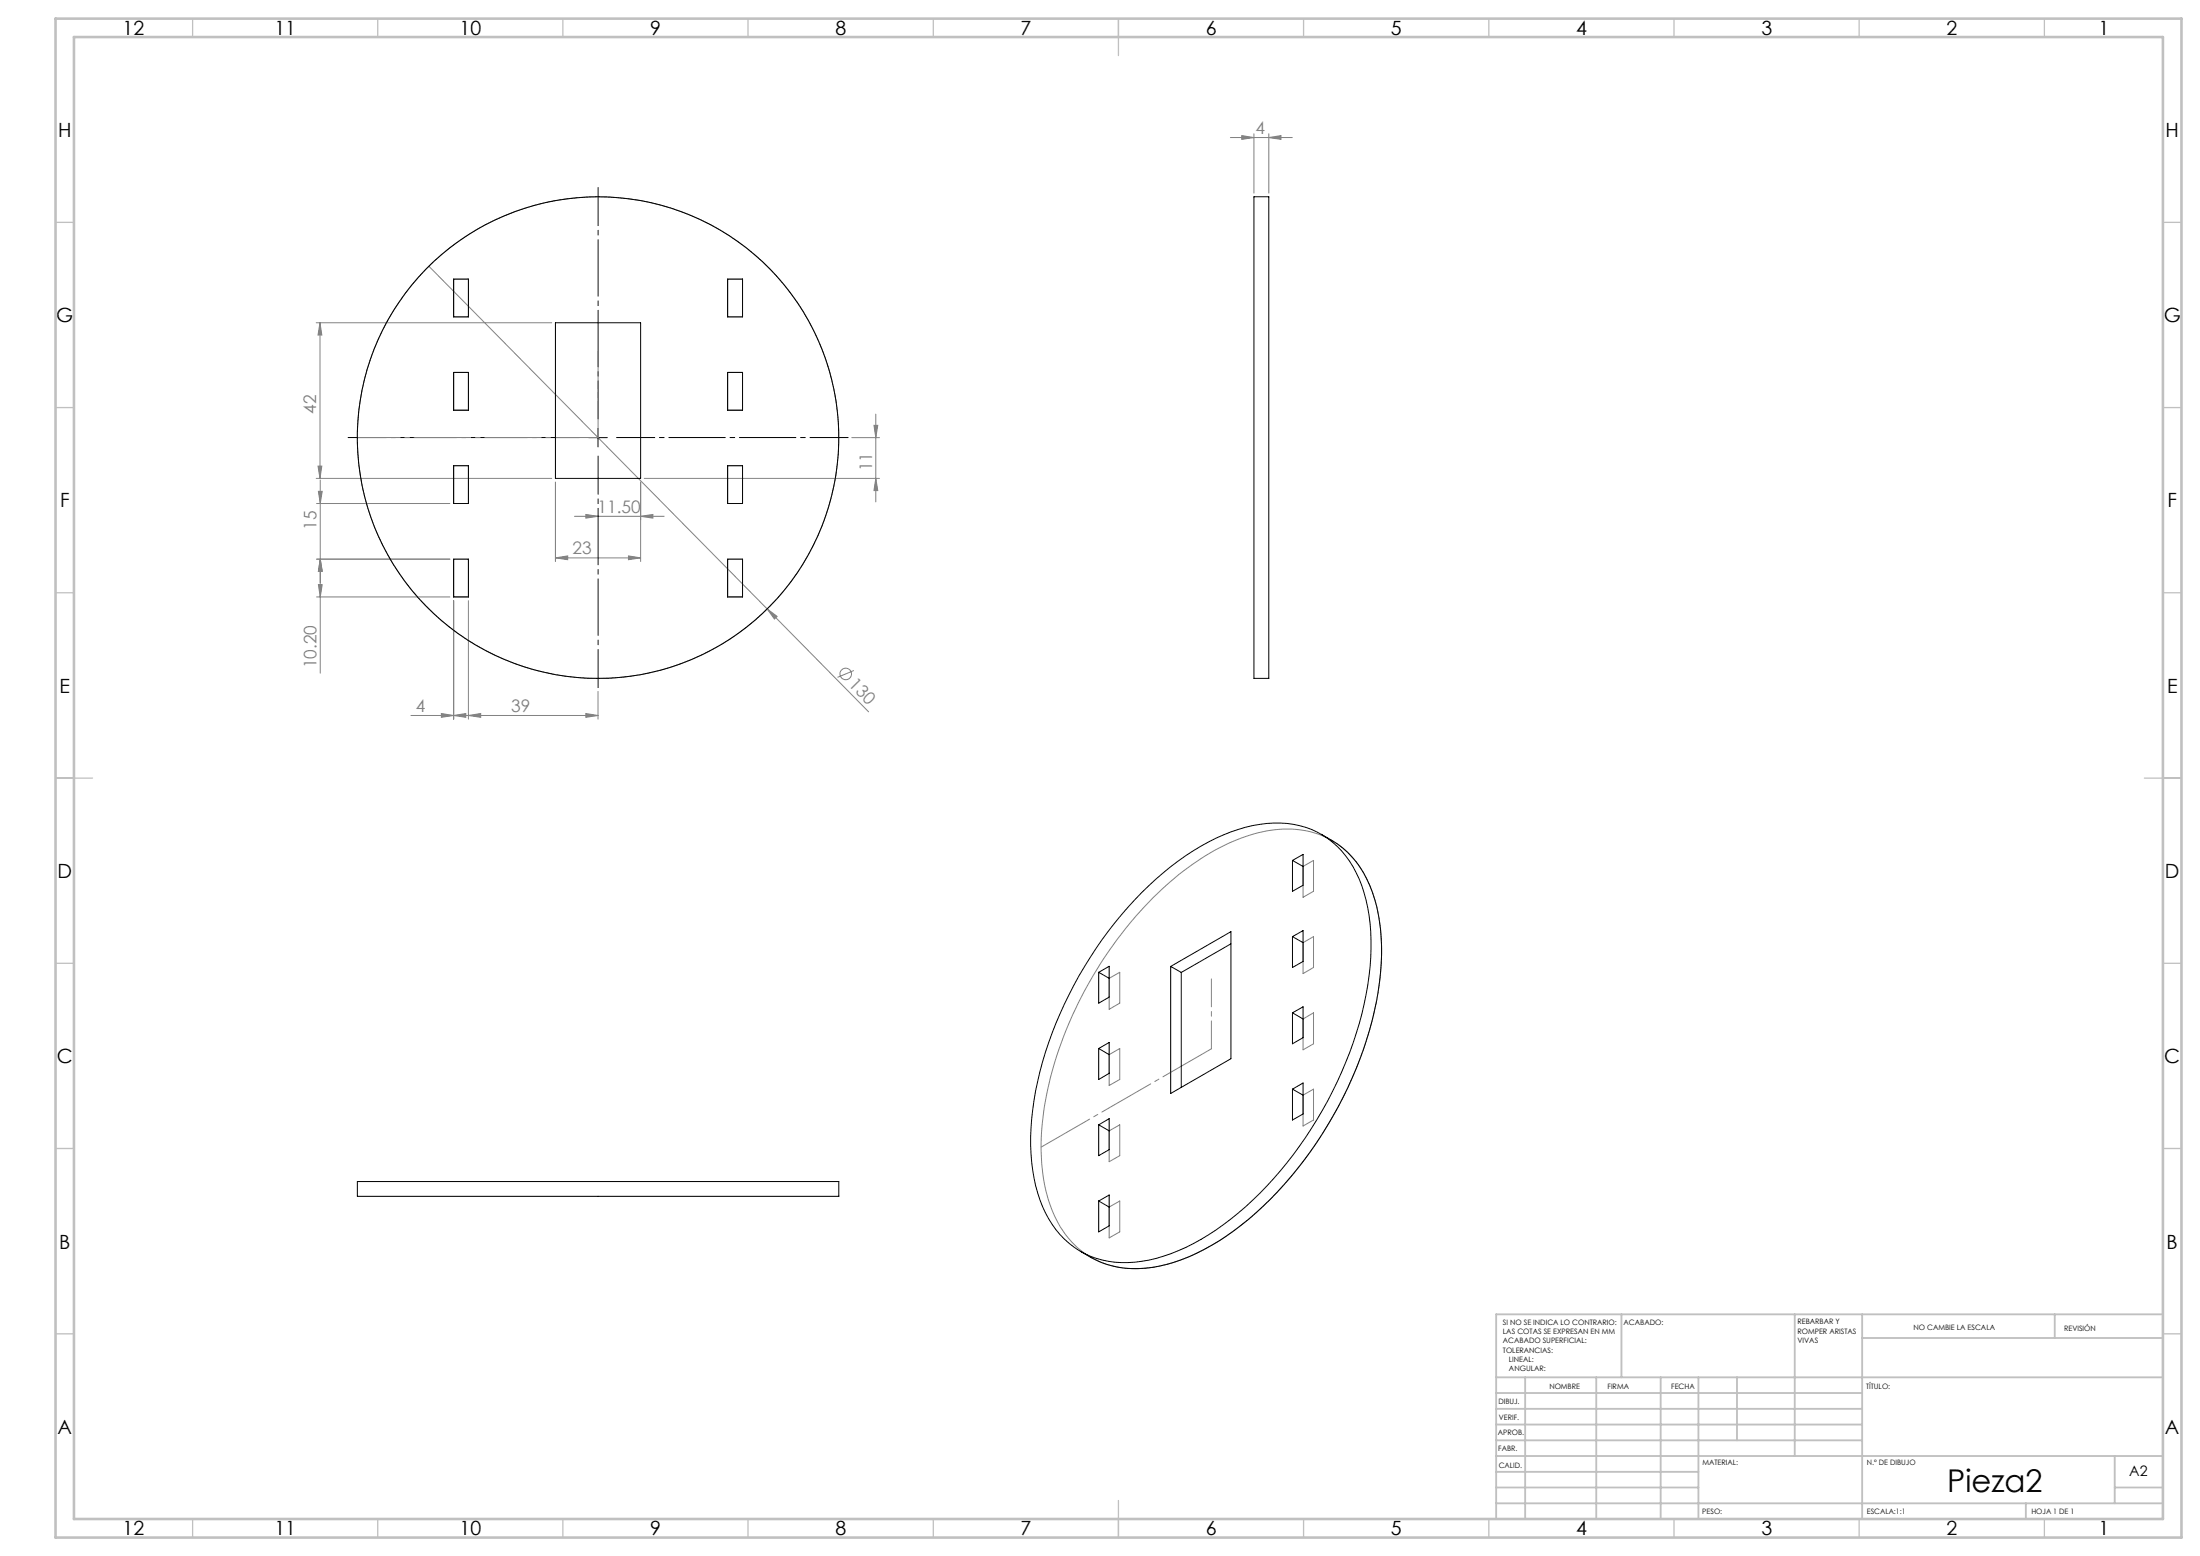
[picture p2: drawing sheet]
<svg xmlns="http://www.w3.org/2000/svg" width="594mm" height="420mm" viewBox="0 0 594 420" stroke-linecap="round" stroke-linejoin="round" font-family="sans-serif">
<g fill="none" stroke="#808080" stroke-width=".27">
<path d="M332.2 37.1h16.7M335.3 36.6l3.3 .5-3.3 .5zM338.6 36.1v16M342.6 37.1l3.3-.5v1zM342.6 36.1v16M115.8 71.9l118.7 120.2M122.5 75.3h4v10.2h-4zM196.5 75.3h4v10.2h-4zM85.4 87.1h63.6M86.4 87.1v42M86.4 87.1l.5 3.3h-1zM122.5 100.5h4v10.2h-4z"/>
<path d="M196.5 100.5h4v10.2h-4zM230 118.1h7.5M236 114.8h1l-.5 3.3zM236.5 111.8v23.7M85.4 129.1h63.6M85.5 135.9h36M85.9 125.8h1l-.5 3.3zM86 132.6h1l-.5 3.3zM86.5 129.6v52.1M122.5 125.7h4v10.2h-4zM150 130.1v21.5M155.1 139.4h24.2"/>
<path d="M158.2 138.9l3.3 .5-3.3 .5zM173 139.4l3.3-.5v1zM173 130.1v21.5M174 129.1h63.5M196.5 125.7h4v10.2h-4zM236.5 129.1l.5 3.3h-1zM85.5 150.9h36M86 157.8h1l-.5 3.3zM86.5 150.9l.5 3.3h-1zM122.5 150.9h4v10.2h-4zM150 150.6l3.3-.5v1zM150 150.6h23"/>
<path d="M169.7 150.1l3.3 .5-3.3 .5zM196.5 150.9h4v10.2h-4zM85.5 161.1h36M122.5 162.1v32M126.5 162.1v32M207.2 164.4l2.6 2-.7 .7zM110.9 193.1h50.6M119.2 192.6l3.3 .5-3.3 .5zM122.5 193.1l3.3-.5v1zM126.5 193.1l3.3-.5v1zM158.2 192.6l3.3 .5-3.3 .5zM161.5 186.6v7.5"/>
<path d="M230.5 181l-4.4 1.8M351.8 233.9l2.8-1.6v8.3l-2.8 1.6zM311.3 242.3a65.9 65.9 0 0 1 27.3-17.2 26.1 26.1 0 0 1 23.1 3.2 29.3 29.3 0 0 1 10.5 18.6 72.6 72.6 0 0 1-4 36.2 106.2 106.2 0 0 1-33.6 48 50 50 0 0 1-25.8 11.3 23.3 23.3 0 0 1-24.5-15.1 53 53 0 0 1-2.3-28.8 107.5 107.5 0 0 1 29.3-56.2zM351.8 254.4l2.8-1.6v8.3l-2.8 1.7zM299.5 264.1l2.8-1.7v8.4l-2.8 1.6zM351.8 275l2.8-1.6v8.3l-2.8 1.7zM299.5 284.7l2.8-1.7v8.4l-2.8 1.6zM351.8 295.6l2.8-1.6v8.3l-2.8 1.6zM299.5 305.2l2.8-1.6v8.3l-2.8 1.7zM299.5 325.8l2.8-1.6v8.3l-2.8 1.6z"/>
<circle cx="161.5" cy="118.1" r="65"/>
<circle cx="228.3" cy="181.9" r="1.56"/>
</g>
<g fill="none" stroke="#c0c0c0" stroke-width=".35">
<path d="M52 5v5M102 5v5M152 5v5M202 5v5M252 5v5M302 5v10M352 5v5M402 5v5M452 5v5M502 5v5M552 5v5M15 60h5"/>
<path d="M584 60h5M15 110h5M584 110h5M15 160h5M584 160h5M15 210h10M579 210h10M15 260h5M584 260h5M15 310h5M584 310h5M15 360h5"/>
<path d="M584 360h5M52 410v5M102 410v5M152 410v5M202 410v5M252 410v5M302 405v10M352 410v5M402 410v5M452 410v5M502 410v5M552 410v5"/>
</g>
<g fill="none" stroke="#c0c0c0" stroke-width=".5">
<path d="M437.8 354.8v17M484.6 354.8v38.2M502.8 354.8v55.2M554.8 354.8v6.4M584 354.8h-180v55.2M404 371.8h180M404 376h98.8M411.8 371.8v38.2M431 371.8v38.2M448.4 371.8v38.2M458.6 371.8v38.2M469 371.8v17"/>
<path d="M502.8 361.2h81.2M404 388.8h98.8M404 384.5h98.8M404 380.3h98.8M404 397.3h54.6M404 393h180M571 393v12.8M404 405.8h180M404 401.5h54.6M547 405.8v4.2M571 401.5h13"/>
</g>
<path d="M15 5h574v410h-574zM20 10h564v400h-564z" fill="none" stroke="#c0c0c0" stroke-width=".7"/>
<path d="M156.5 118.1h-62.5M161.5 113.1v-62.5M166.5 118.1h62.5M161.5 123.1v62.5" fill="none" stroke="#000" stroke-width=".27" stroke-dasharray="15.2 1.3 1.3 1.3" stroke-dashoffset="4.9"/>
<path d="M159 118.1h5M161.5 115.6v5" fill="none" stroke="#000" stroke-width=".27"/>
<path d="M161.5 118.1h-65" fill="none" stroke="#808080" stroke-width=".27" stroke-dasharray="15.2 1.3 1.3 1.3" stroke-dashoffset="3.7"/>
<path d="M161.5 118.1v-23.1" fill="none" stroke="#808080" stroke-width=".27" stroke-dasharray="15.2 1.3 1.3 1.3" stroke-dashoffset="5.6"/>
<path d="M327.1 283.1l-46 26.5" fill="none" stroke="#808080" stroke-width=".27" stroke-dasharray="15.2 1.3 1.3 1.3" stroke-dashoffset=".1"/>
<path d="M327.1 283.1v-18.9" fill="none" stroke="#808080" stroke-width=".27" stroke-dasharray="15.2 1.3 1.3 1.3" stroke-dashoffset="7.7"/>
<g fill="#808080">
<path d="M207.2 164.4l2.6 2-.7 .7z"/>
<path d="M173 139.4l3.3-.5v1zM158.2 138.9l3.3 .5-3.3 .5zM342.6 37.1l3.3-.5v1zM335.3 36.6l3.3 .5-3.3 .5z"/>
<path d="M119.2 192.6l3.3 .5-3.3 .5zM126.5 193.1l3.3-.5v1zM122.5 193.1l3.3-.5v1zM158.2 192.6l3.3 .5-3.3 .5z"/>
<path d="M150 150.6l3.3-.5v1zM169.7 150.1l3.3 .5-3.3 .5z"/>
<path d="M236.5 129.1l.5 3.3h-1zM236 114.8h1l-.5 3.3z"/>
<path d="M86 132.6h1l-.5 3.3zM86.5 150.9l.5 3.3h-1zM86.4 87.1l.5 3.3h-1zM85.9 125.8h1l-.5 3.3z"/>
<path d="M86.5 150.9l.5 3.3h-1zM86 157.8h1l-.5 3.3z"/>
</g>
<g fill="none" stroke="#000" stroke-width=".27">
<path d="M338.6 53.1h4v130h-4zM122.5 75.3h4v10.2h-4zM196.5 75.3h4v10.2h-4zM150 87.1h23v42h-23zM122.5 100.5h4v10.2h-4zM196.5 100.5h4v10.2h-4zM122.5 125.7h4v10.2h-4zM196.5 125.7h4v10.2h-4zM122.5 150.9h4v10.2h-4zM196.5 150.9h4v10.2h-4zM349 232.3l2.8-1.7v8.4l-2.8 1.6zM349 232.3l2.8 1.6"/>
<path d="M356.7 225.2a26.4 26.4 0 0 1 14.4 17.4 58.2 58.2 0 0 1 .6 27.5 107.5 107.5 0 0 1-34.6 59 57.4 57.4 0 0 1-24 12.7 26.3 26.3 0 0 1-21.4-4M308.3 240.9a64.9 64.9 0 0 1 28-17.6 26.3 26.3 0 0 1 20.8 2.1 27 27 0 0 1 11.7 17.5 64.5 64.5 0 0 1-1.1 30.8 107.8 107.8 0 0 1-33.4 53.7 56.9 56.9 0 0 1-24.1 12.7 24.9 24.9 0 0 1-21.5-4.5 30.4 30.4 0 0 1-9.9-19.7 75.1 75.1 0 0 1 4.3-34.5 110.4 110.4 0 0 1 25.2-40.5zM332.4 254.8l-13.5 7.7M349 252.8l2.8-1.6v8.3l-2.8 1.6zM349 252.8l2.8 1.6M296.7 262.4l2.8-1.6v8.4l-2.8 1.6zM296.7 262.4l2.8 1.7M316.1 260.9l16.3-9.4v34.3l-16.3 9.4zM316.1 260.9l2.8 1.6M318.9 262.5v31M349 273.4l2.8-1.6v8.3l-2.8 1.6zM349 273.4l2.8 1.6"/>
<path d="M296.7 283l2.8-1.6v8.3l-2.8 1.7zM296.7 283l2.8 1.7M349 294l2.8-1.7v8.4l-2.8 1.6zM349 294l2.8 1.6M96.5 318.9h130v4h-130zM296.7 303.6l2.8-1.6v8.3l-2.8 1.6zM296.7 303.6l2.8 1.6M296.7 324.2l2.8-1.6v8.3l-2.8 1.6zM296.7 324.2l2.8 1.6"/>
<circle cx="161.5" cy="118.1" r="65"/>
</g>
<text font-size="8.5" x="525.8" y="402.7">Pieza2</text>
<g font-size="5.3">
<text x="33.1" y="9.5">12</text>
<text x="74.1" y="9.5">11</text>
<text x="124.1" y="9.5">10</text>
<text x="175.6" y="9.5">9</text>
<text x="225.6" y="9.5">8</text>
<text x="275.6" y="9.5">7</text>
<text x="325.6" y="9.5">6</text>
<text x="375.6" y="9.5">5</text>
<text x="425.6" y="9.5">4</text>
<text x="475.6" y="9.5">3</text>
<text x="525.6" y="9.5">2</text>
<text x="566.6" y="9.5">1</text>
<text x="15.7" y="37.1">H</text>
<text x="584.7" y="37.1">H</text>
<text x="15.2" y="87">G</text>
<text x="584.2" y="87">G</text>
<text x="16.2" y="137">F</text>
<text x="585.2" y="137">F</text>
<text x="16.1" y="187">E</text>
<text x="585.1" y="187">E</text>
<text x="15.5" y="237">D</text>
<text x="584.5" y="237">D</text>
<text x="15.4" y="287">C</text>
<text x="584.4" y="287">C</text>
<text x="16" y="337.1">B</text>
<text x="585" y="337.1">B</text>
<text x="15.5" y="387.1">A</text>
<text x="584.5" y="387.1">A</text>
<text x="33.1" y="414.4">12</text>
<text x="74.1" y="414.4">11</text>
<text x="124.1" y="414.4">10</text>
<text x="175.6" y="414.4">9</text>
<text x="225.6" y="414.4">8</text>
<text x="275.6" y="414.4">7</text>
<text x="325.6" y="414.4">6</text>
<text x="375.6" y="414.4">5</text>
<text x="425.6" y="414.4">4</text>
<text x="475.6" y="414.4">3</text>
<text x="525.6" y="414.4">2</text>
<text x="566.6" y="414.4">1</text>
</g>
<g font-size="4.7" fill="#808080">
<text x="338.9" y="36.1">4</text>
<text x="85.4" y="111.6" transform="rotate(-90 85.4 111.6)">42</text>
<text x="235.5" y="127.2" transform="rotate(-90 235.5 127.2)">11</text>
<text x="85.5" y="143.1" transform="rotate(-90 85.5 143.1)">15</text>
<text x="161.4" y="138.3">11.50</text>
<text x="154.6" y="149.5">23</text>
<text x="85.5" y="180.4" transform="rotate(-90 85.5 180.4)">10.20</text>
<text x="228.9" y="184.9" transform="rotate(45 228.9 184.9)">130</text>
<text x="112.3" y="192.1">4</text>
<text x="138" y="192.1">39</text>
</g>
<text font-size="3.9" x="574.9" y="398.5">A2</text>
<g font-size="2">
<text x="405.8" y="357.6">SI NO SE INDICA LO CONTRARIO:</text>
<text x="438.4" y="357.6">ACABADO:</text>
<text x="485.3" y="357.5">REBARBAR Y</text>
<text x="485.3" y="360">ROMPER ARISTAS</text>
<text x="516.6" y="359">NO CAMBIE LA ESCALA</text>
<text x="557.3" y="359.2">REVISIÓN</text>
<text x="405.8" y="360.1">LAS COTAS SE EXPRESAN EN MM</text>
<text x="405.8" y="362.6">ACABADO SUPERFICIAL:</text>
<text x="405.8" y="365.1">TOLERANCIAS:</text>
<text x="485.3" y="362.5">VIVAS</text>
<text x="407.4" y="367.6">LINEAL:</text>
<text x="407.4" y="370.1">ANGULAR:</text>
<text x="418.3" y="375">NOMBRE</text>
<text x="434" y="374.9">FIRMA</text>
<text x="451.2" y="374.9">FECHA</text>
<text x="503.9" y="374.9">TÍTULO:</text>
<text x="404.6" y="379.1">DIBUJ.</text>
<text x="404.7" y="383.3">VERIF.</text>
<text x="404.4" y="387.4">APROB.</text>
<text x="404.5" y="391.8">FABR.</text>
<text x="459.6" y="395.5">MATERIAL:</text>
<text x="504.1" y="395.5">N.º DE DIBUJO</text>
<text x="404.7" y="396.1">CALID.</text>
<text x="459.6" y="408.5">PESO:</text>
<text x="504.1" y="408.6">ESCALA:1:1</text>
<text x="548.5" y="408.6">HOJA 1 DE 1</text>
</g>
</svg>
